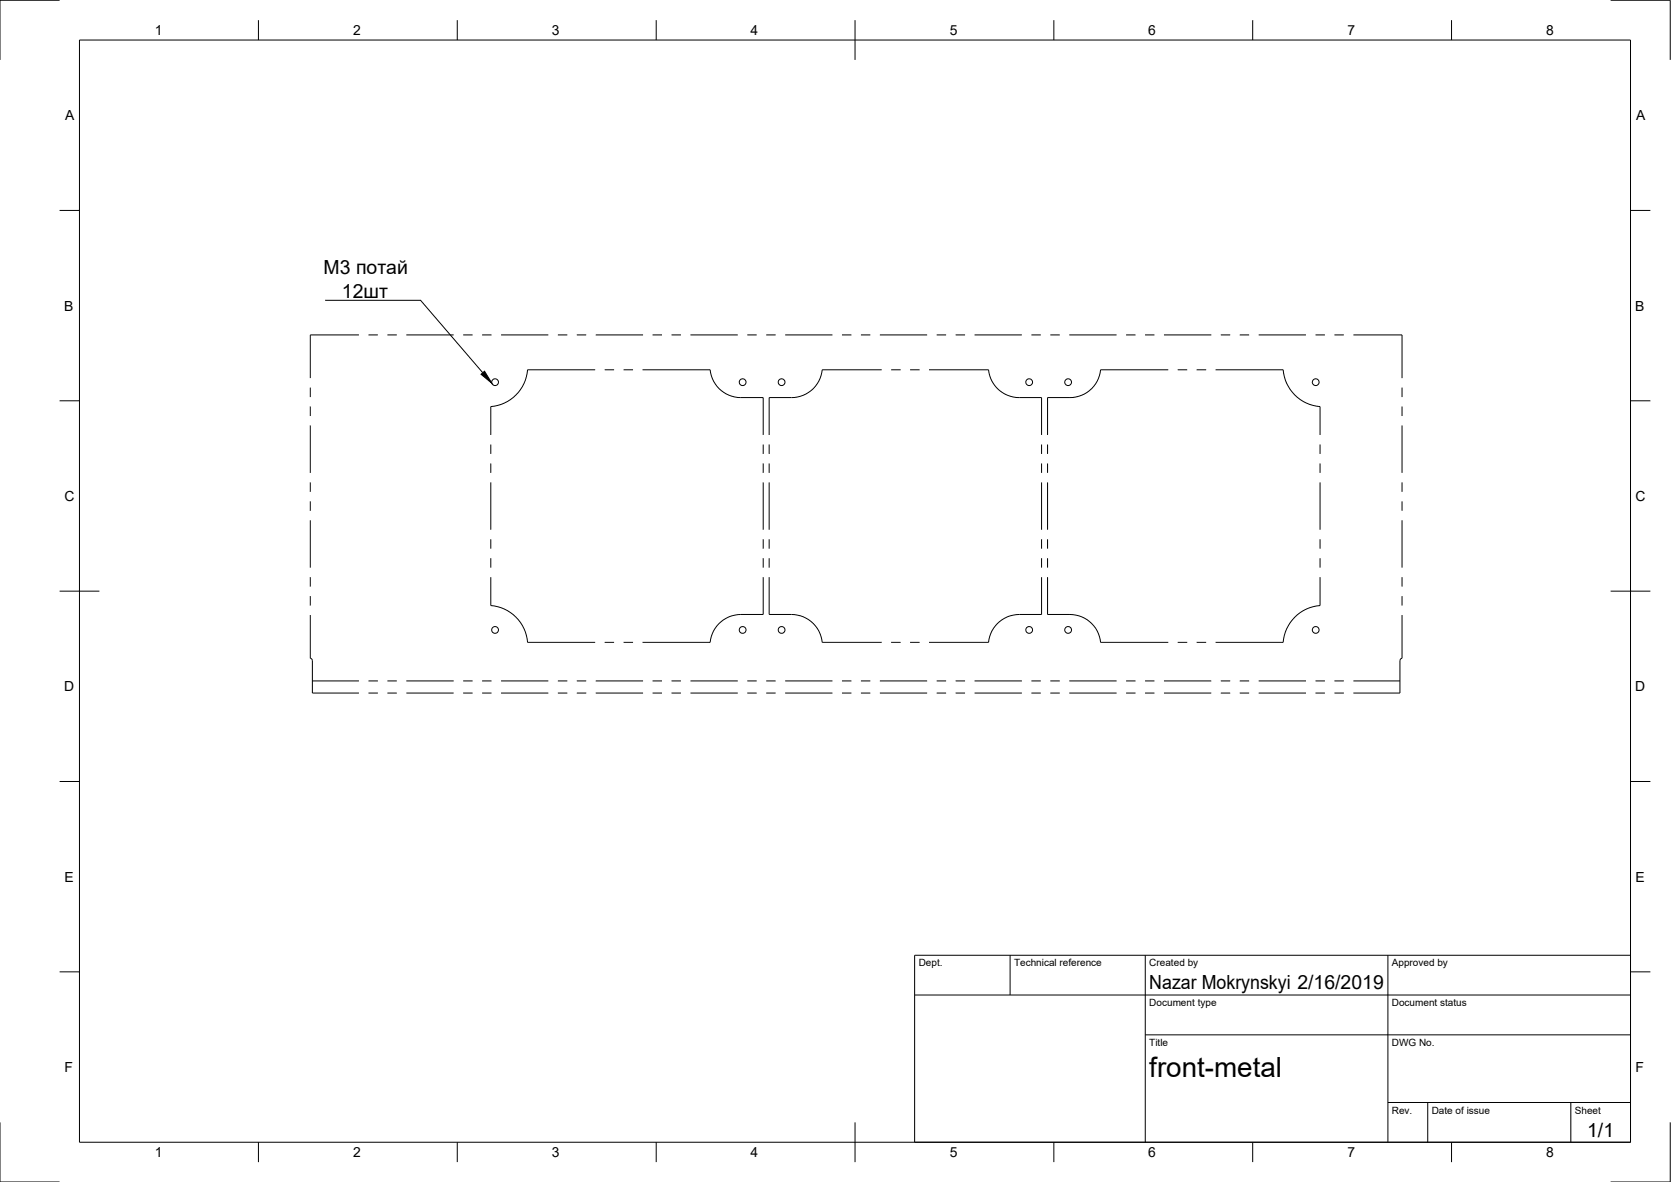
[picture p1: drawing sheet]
<svg xmlns="http://www.w3.org/2000/svg" width="420mm" height="297mm" viewBox="0 0 420 297" stroke-linecap="round" stroke-linejoin="round" font-family="sans-serif">
<!-- layer: Reference -->
<g fill="none" stroke="#000" stroke-width=".25">
<path d="M78 97.4v2.4M90.3 84.2h-12.3v10.8M92.6 84.2h2.4M97.4 84.2h2.4M102.2 84.2h11.9M116.5 84.2h2.3M121.2 84.2h2.4M126 84.2h11.9M140.3 84.2h2.3M145 84.2h2.4M149.6 92.9h-16.9a10.1 10.1 0 0 1-9.3 9.3v7.1M149.8 84.2h11.9"/>
<path d="M152 92.9h2.4M156.8 92.9h2.4M161.6 92.9h17a7.7 7.7 0 0 0 7.7 7h5.6v9.4M164.1 84.2h2.4M168.8 84.2h2.4M173.6 84.2h11.9M187.9 84.2h2.4M192.7 84.2h2.3M197.4 84.2h11.9M211.7 84.2h2.4M216.5 84.2h2.3M221.2 84.2h11.9"/>
<path d="M221.7 92.9h-15a7.7 7.7 0 0 1-7.7 7h-5.6v9.4M224.1 92.9h2.4M228.8 92.9h2.4M233.6 92.9h15a7.7 7.7 0 0 0 7.7 7h5.6v9.4M235.5 84.2h2.4M240.3 84.2h2.4M245 84.2h11.9M259.3 84.2h2.4M264.1 84.2h2.4M268.9 84.2h11.9M283.1 84.2h2.4M287.9 84.2h2.4"/>
<path d="M292.7 84.2h11.9M293.8 92.9h-17.1a7.7 7.7 0 0 1-7.7 7h-5.6v9.4M296.1 92.9h2.4M300.9 92.9h2.4M305.6 92.9h17a10.1 10.1 0 0 0 9.3 9.3v7.1M307 84.2h2.3M311.7 84.2h2.4M316.5 84.2h11.9M330.8 84.2h2.3M335.5 84.2h2.4M340.3 84.2h12.2v10.8M352.5 97.4v2.4"/>
<path d="M78 102.2v2.3M78 106.9v11.9M123.4 111.7v2.4M123.4 116.5v2.3M191.9 111.7v2.4M191.9 116.5v2.3M193.4 111.7v2.4M193.4 116.5v2.3M261.9 111.7v2.4M261.9 116.5v2.3M263.4 111.7v2.4M263.4 116.5v2.3"/>
<path d="M331.9 111.7v2.4M331.9 116.5v2.3M352.5 102.2v2.3M352.5 106.9v11.9M78 121.2v2.4M78 126v2.4M78 130.8v11.8M123.4 121.2v11.9M123.4 135.5v2.4M191.9 121.2v11.9M191.9 135.5v2.4M193.4 121.2v11.9"/>
<path d="M193.4 135.5v2.4M261.9 121.2v11.9M261.9 135.5v2.4M263.4 121.2v11.9M263.4 135.5v2.4M331.9 121.2v11.9M331.9 135.5v2.4M352.5 121.2v2.4M352.5 126v2.4M352.5 130.8v11.8M78 154.6v10.8l.4 .2 .1 .5v8.1h11.8M78 145v2.4"/>
<path d="M78 149.8v2.4M123.4 145v7.2a10.1 10.1 0 0 1 9.3 9.2h16.9M123.4 140.3v2.3M191.9 145v9.4h-5.6a7.8 7.8 0 0 0-7.7 7h-17M191.9 140.3v2.3M193.4 145v9.4h5.6a7.8 7.8 0 0 1 7.7 7h15M193.4 140.3v2.3M261.9 145v9.4h-5.6a7.8 7.8 0 0 0-7.7 7h-15M261.9 140.3v2.3M263.4 145v9.4h5.6a7.8 7.8 0 0 1 7.7 7h17.1M263.4 140.3v2.3M331.9 145v7.2a10.1 10.1 0 0 0-9.3 9.2h-17"/>
<path d="M331.9 140.3v2.3M352.5 154.6v10.8l-.4 .2-.1 .5v8.1h-11.7M352.5 145v2.4M352.5 149.8v2.4M78.5 171.1h11.8M92.6 174.2h2.4M92.6 171.1h2.4M97.4 174.2h2.4M97.4 171.1h2.4M102.2 174.2h11.9M102.2 171.1h11.9M116.5 174.2h2.3"/>
<path d="M116.5 171.1h2.3M121.2 174.2h2.4M121.2 171.1h2.4M126 174.2h11.9M126 171.1h11.9M140.3 174.2h2.3M140.3 171.1h2.3M145 174.2h2.4M145 171.1h2.4M149.8 174.2h11.9M149.8 171.1h11.9M152 161.4h2.4"/>
<path d="M156.8 161.4h2.4M164.1 174.2h2.4M164.1 171.1h2.4M168.8 174.2h2.4M168.8 171.1h2.4M173.6 174.2h11.9M173.6 171.1h11.9M187.9 174.2h2.4M187.9 171.1h2.4M192.7 174.2h2.3M192.7 171.1h2.3M197.4 174.2h11.9"/>
<path d="M197.4 171.1h11.9M211.7 174.2h2.4M211.7 171.1h2.4M216.5 174.2h2.3M216.5 171.1h2.3M221.2 174.2h11.9M221.2 171.1h11.9M224.1 161.4h2.4M228.8 161.4h2.4M235.5 174.2h2.4M235.5 171.1h2.4M240.3 174.2h2.4"/>
<path d="M240.3 171.1h2.4M245 174.2h11.9M245 171.1h11.9M259.3 174.2h2.4M259.3 171.1h2.4M264.1 174.2h2.4M264.1 171.1h2.4M268.9 174.2h11.9M268.9 171.1h11.9M283.1 174.2h2.4M283.1 171.1h2.4M287.9 174.2h2.4"/>
<path d="M287.9 171.1h2.4M292.7 174.2h11.9M292.7 171.1h11.9M296.1 161.4h2.4M300.9 161.4h2.4M307 174.2h2.3M307 171.1h2.3M311.7 174.2h2.4M311.7 171.1h2.4M316.5 174.2h11.9M316.5 171.1h11.9M330.8 174.2h2.3"/>
<path d="M330.8 171.1h2.3M335.5 174.2h2.4M335.5 171.1h2.4M340.3 171.1h11.7"/>
<circle cx="124.5" cy="96" r=".85"/>
<circle cx="186.7" cy="96" r=".85"/>
<circle cx="196.5" cy="96" r=".84"/>
<circle cx="258.8" cy="96" r=".84"/>
<circle cx="268.6" cy="96" r=".84"/>
<circle cx="330.8" cy="96" r=".84"/>
<circle cx="124.5" cy="158.3" r=".85"/>
<circle cx="186.7" cy="158.3" r=".85"/>
<circle cx="196.5" cy="158.3" r=".84"/>
<circle cx="258.8" cy="158.3" r=".84"/>
<circle cx="268.6" cy="158.3" r=".84"/>
<circle cx="330.8" cy="158.3" r=".84"/>
</g>
<!-- layer: Border -->
<g fill="none" stroke="#000" stroke-width=".25">
<path d="M15 .1h-15v15M20 10.1h390v276.9h-390zM65 5.1v5M115 5.1v5M165 5.1v5M215 5.1v10M265 5.1v5M315 5.1v5M365 5.1v5M405 .1h15v15M15 52.9h5M410 52.9h5"/>
<path d="M15 100.7h5M410 100.7h5M15 148.6h10M405 148.6h10M15 196.4h5M410 196.4h5M15 244.2h5M410 244.2h5M0 282.1v14.9h15M65 287v5M115 287v5M165 287v5"/>
<path d="M215 282.1v9.9M265 287v5M315 287v5M365 287v5M420 282.1v14.9h-15"/>
</g>
<!-- layer: TitleBlock -->
<path d="M230 240.1h180v46.9h-180zM230 250h180M254 240.1v9.9M288 240.1v46.9M349 240.1v46.9M288 260.1h122M349 277.1h61M359 277.1v9.9M395 277.1v9.9" fill="none" stroke="#000" stroke-width=".25"/>
<!-- layer: Annotations -->
<path d="M120.9 94.1l.9-.8 1.9 3z" fill="#000" stroke="#000" stroke-width=".25"/>
<path d="M81.7 75.5h24l15.7 18.2" fill="none" stroke="#000" stroke-width=".25"/>
<text font-size="7" x="289" y="270.6">front-metal</text>
<g font-size="4.9">
<text x="81.4" y="68.9">М3 потай</text>
<text x="86" y="74.8">12шт</text>
<text x="289" y="248.5">Nazar Mokrynskyi 2/16/2019</text>
<text x="399.1" y="285.7">1/1</text>
</g>
<g font-size="3.5">
<text x="39" y="8.8">1</text>
<text x="88.8" y="8.8">2</text>
<text x="138.8" y="8.8">3</text>
<text x="188.7" y="8.8">4</text>
<text x="238.8" y="8.8">5</text>
<text x="288.7" y="8.8">6</text>
<text x="338.8" y="8.8">7</text>
<text x="388.8" y="8.8">8</text>
<text x="16.4" y="30.2">A</text>
<text x="411.4" y="30.2">A</text>
<text x="16.2" y="78">B</text>
<text x="411.2" y="78">B</text>
<text x="16.2" y="125.9">C</text>
<text x="411.2" y="125.9">C</text>
<text x="16.2" y="173.7">D</text>
<text x="411.2" y="173.7">D</text>
<text x="16.2" y="221.6">E</text>
<text x="411.2" y="221.6">E</text>
<text x="16.2" y="269.4">F</text>
<text x="411.2" y="269.4">F</text>
<text x="39" y="290.8">1</text>
<text x="88.8" y="290.8">2</text>
<text x="138.8" y="290.8">3</text>
<text x="188.7" y="290.8">4</text>
<text x="238.8" y="290.8">5</text>
<text x="288.7" y="290.8">6</text>
<text x="338.8" y="290.8">7</text>
<text x="388.8" y="290.8">8</text>
</g>
<g font-size="2.5">
<text x="231" y="242.9">Dept.</text>
<text x="255" y="242.9">Technical reference</text>
<text x="289" y="242.9">Created by</text>
<text x="350" y="242.9">Approved by</text>
<text x="289" y="252.8">Document type</text>
<text x="350" y="252.8">Document status</text>
<text x="289" y="262.9">Title</text>
<text x="350" y="262.9">DWG No.</text>
<text x="350" y="279.9">Rev.</text>
<text x="360" y="279.9">Date of issue</text>
<text x="396" y="279.9">Sheet</text>
</g>
</svg>
